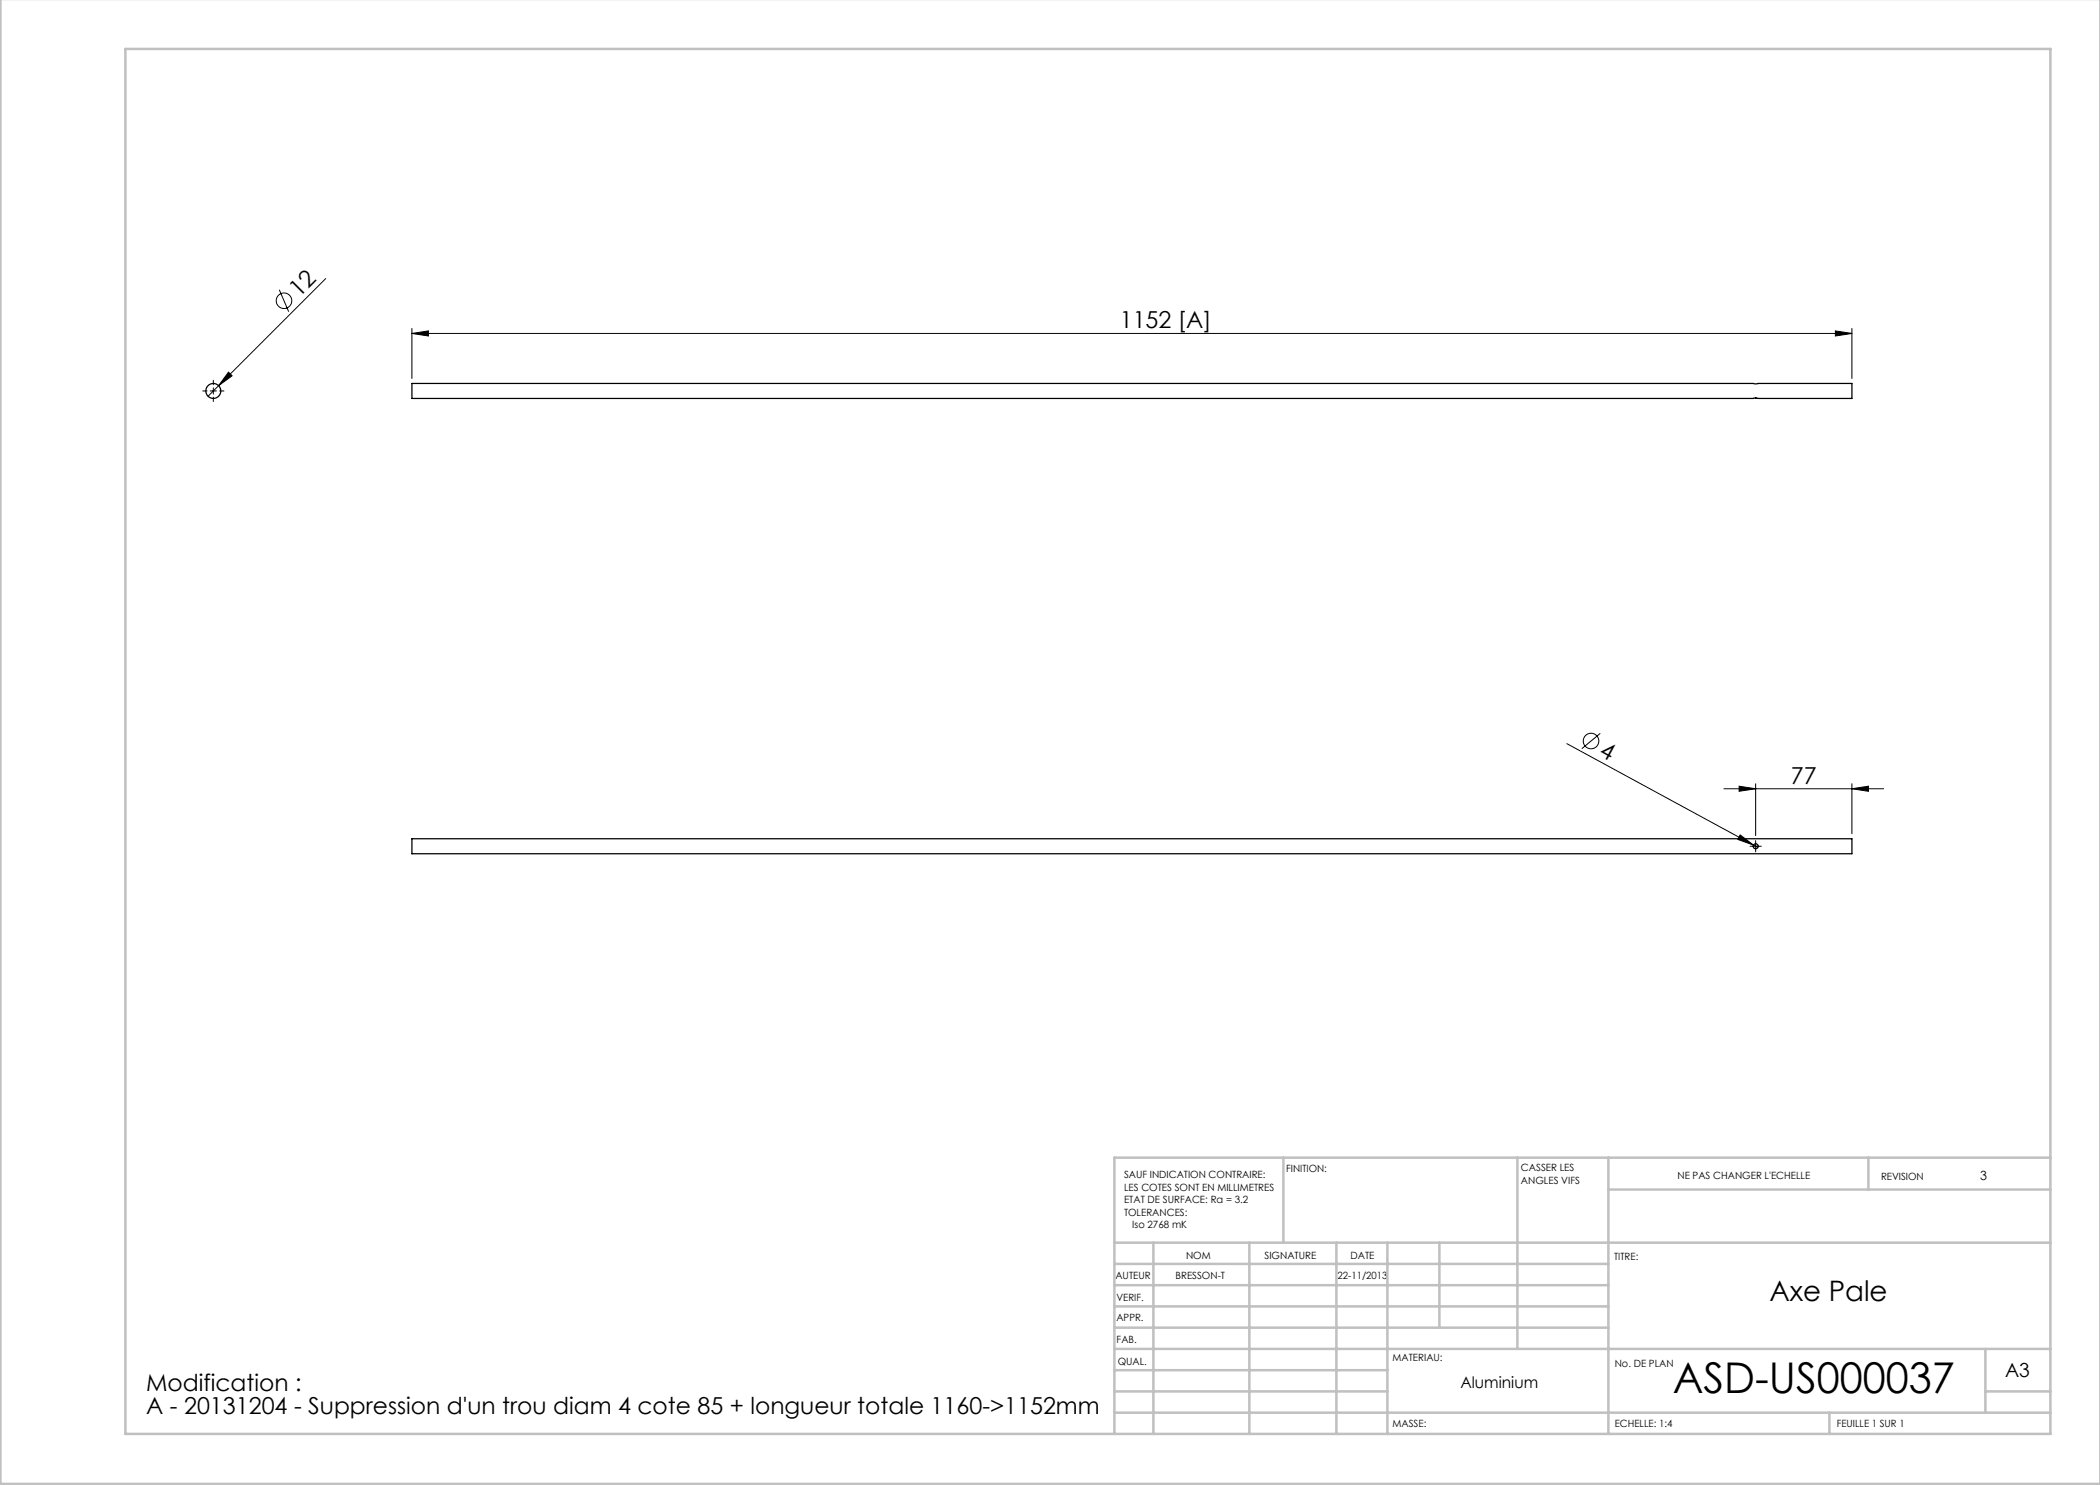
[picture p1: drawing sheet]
<svg xmlns="http://www.w3.org/2000/svg" width="420mm" height="297mm" viewBox="0 0 420 297" stroke-linecap="round" stroke-linejoin="round" font-family="sans-serif">
<g fill="none" stroke="#000" stroke-width=".2">
<path d="M55.9 58l1.8 4.4M65.1 55.7l-23.5 23.6M42 78.2h1.3M42.7 77.6v1.2M45.7 74.4l.7 .8-2.7 1.9zM82.4 66.7l3.3-.5v1zM82.4 65.7v10M82.4 66.7h288M367.1 66.2l3.3 .5-3.3 .5zM370.4 65.7v10M313.4 148.7l37.3 20.3M320 146.7l-3.6 3"/>
<path d="M344.8 157.7h31.9M347.8 157.2l3.3 .5-3.3 .6zM351.1 156.7v10.4M370.4 157.7l3.3-.5v1.1zM370.4 156.7v10M348 167l2.7 2-3.2-1.1zM350.5 169.2h1.3M350.7 169l.9 .5M351.1 168.6v1.3"/>
<circle cx="56.8" cy="60.2" r="1.56"/>
<circle cx="318.2" cy="148.2" r="1.56"/>
</g>
<path d="M41.4 78.2h-.9M42.7 76.9v-.8M42.7 79.4v.9M43.9 78.2h.9M350.5 169.2h-.5M351.1 168.6v-.5M351.1 169.9v.5M351.8 169.2h.5" fill="none" stroke="#000" stroke-width=".2" stroke-dasharray="30.5 1.3 1.3 1.3"/>
<g fill="none" stroke="#c0c0c0" stroke-width=".5">
<path d="M.1 -.1v296.9h419.9M25.1 9.8h385v277h-385zM256.7 231.5v17M303.5 231.5v38.3M321.7 231.5v55.3M321.7 237.9h88.4M373.7 231.5v6.4M410.1 231.5h-187.2v55.3M222.9 248.5h187.2M222.9 257h98.8M222.9 252.8h98.8M230.7 248.5v38.3"/>
<path d="M249.9 248.5v38.3M267.3 248.5v38.3M277.5 248.5v38.3M287.9 248.5v17M222.9 265.5h98.8M222.9 261.3h98.8M222.9 278.3h54.6M222.9 274h54.6M222.9 269.8h187.2M397.1 278.3h13M397.1 269.8v12.7M222.9 282.5h187.2"/>
<path d="M365.9 282.5v4.3"/>
</g>
<g fill="#000">
<path d="M45.7 74.4l.7 .8-2.7 1.9zM348 167l2.7 2-3.2-1.1z"/>
<path d="M82.4 66.7l3.3-.5v1zM367.1 66.2l3.3 .5-3.3 .5z"/>
<path d="M370.4 157.7l3.3-.5v1.1zM347.8 157.2l3.3 .5-3.3 .6z"/>
</g>
<g fill="none" stroke="#000" stroke-width=".25">
<path d="M82.4 76.7h288v3h-288zM351.1 79.6h.1M82.4 167.7h288v3h-288z"/>
<circle cx="42.7" cy="78.2" r="1.5"/>
<circle cx="351.1" cy="169.2" r=".5"/>
</g>
<text font-size="8.5" x="334.6" y="278.5">ASD-US000037</text>
<text font-size="5.6" x="353.9" y="260.2">Axe Pale</text>
<g font-size="4.7">
<text x="59.8" y="59.5" transform="rotate(-45 59.8 59.5)">12</text>
<text x="224" y="65.7">1152 [A]</text>
<text x="319.6" y="150.9" transform="rotate(29 319.6 150.9)">4</text>
<text x="358.2" y="156.7">77</text>
<text x="29.2" y="278.3">Modification :</text>
<text x="29.2" y="282.8">A - 20131204 - Suppression d'un trou diam 4 cote 85 + longueur totale 1160-&gt;1152mm</text>
</g>
<text font-size="3.9" x="401" y="275.4">A3</text>
<text font-size="3.2" x="292.1" y="277.7">Aluminium</text>
<text font-size="2.5" x="396.1" y="235.9">3</text>
<g font-size="2">
<text x="224.8" y="235.6">SAUF INDICATION CONTRAIRE:</text>
<text x="224.8" y="238.1">LES COTES SONT EN MILLIMETRES</text>
<text x="257.2" y="234.4">FINITION:</text>
<text x="304.2" y="234.3">CASSER LES</text>
<text x="304.2" y="236.8">ANGLES VIFS</text>
<text x="335.5" y="235.8">NE PAS CHANGER L'ECHELLE</text>
<text x="376.2" y="236">REVISION</text>
<text x="224.8" y="240.6">ETAT DE SURFACE: Ra = 3.2</text>
<text x="224.8" y="243.1">TOLERANCES:</text>
<text x="226.5" y="245.6">Iso 2768 mK</text>
<text x="237.2" y="251.8">NOM</text>
<text x="252.9" y="251.7">SIGNATURE</text>
<text x="270.1" y="251.7">DATE</text>
<text x="223.1" y="255.9">AUTEUR</text>
<text x="235.1" y="255.9">BRESSON-T</text>
<text x="267.5" y="255.7">22-11/2013</text>
<text x="322.8" y="252">TITRE:</text>
<text x="223.3" y="260.1">VERIF.</text>
<text x="223.3" y="264.2">APPR.</text>
<text x="223.3" y="268.6">FAB.</text>
<text x="223.5" y="272.9">QUAL.</text>
<text x="278.5" y="272.3">MATERIAU:</text>
<text x="323" y="273.4">No. DE PLAN</text>
<text x="278.5" y="285.3">MASSE:</text>
<text x="323" y="285.4">ECHELLE: 1:4</text>
<text x="367.4" y="285.4">FEUILLE 1 SUR 1</text>
</g>
</svg>
